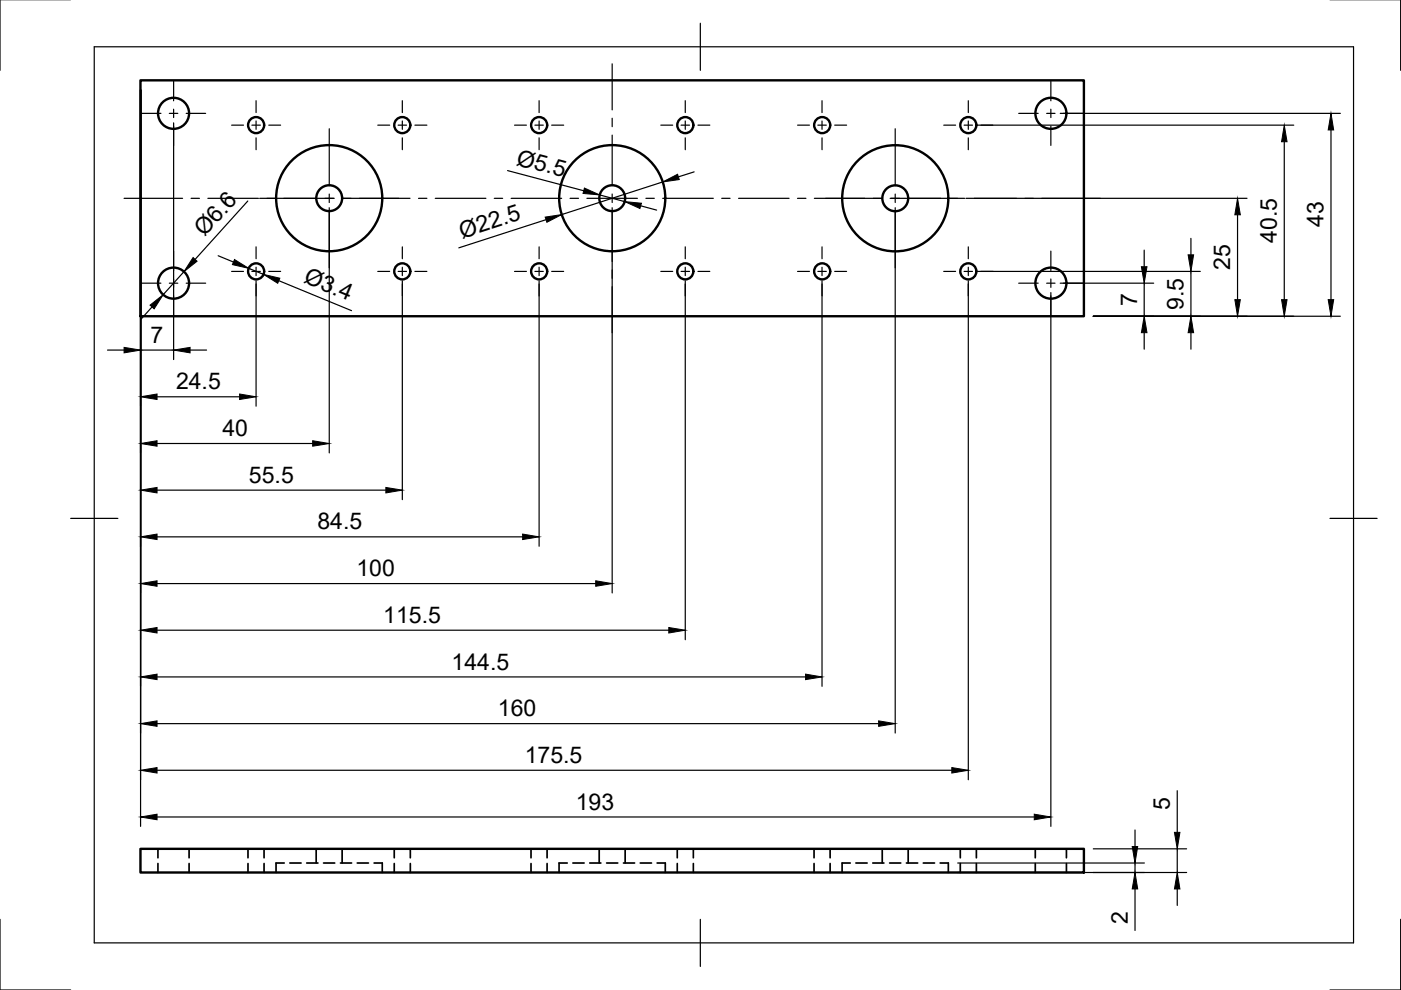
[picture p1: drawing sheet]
<svg xmlns="http://www.w3.org/2000/svg" width="297mm" height="210mm" viewBox="0 0 297 210" stroke-linecap="round" stroke-linejoin="round" font-family="sans-serif">
<!-- layer: Sichtbar -->
<g fill="none" stroke="#000" stroke-width=".51">
<path d="M29.8 17h200v50h-200zM29.8 180h200v5h-200z"/>
<circle cx="36.8" cy="24" r="3.3"/>
<circle cx="54.3" cy="26.5" r="1.7"/>
<circle cx="85.3" cy="26.5" r="1.7"/>
<circle cx="114.3" cy="26.5" r="1.7"/>
<circle cx="145.3" cy="26.5" r="1.7"/>
<circle cx="174.3" cy="26.5" r="1.7"/>
<circle cx="205.3" cy="26.5" r="1.7"/>
<circle cx="222.8" cy="24" r="3.3"/>
<circle cx="54.3" cy="57.5" r="1.7"/>
<circle cx="69.8" cy="42" r="11.3"/>
<circle cx="69.8" cy="42" r="2.74"/>
<circle cx="85.3" cy="57.5" r="1.7"/>
<circle cx="114.3" cy="57.5" r="1.7"/>
<circle cx="129.8" cy="42" r="11.3"/>
<circle cx="129.8" cy="42" r="2.74"/>
<circle cx="145.3" cy="57.5" r="1.7"/>
<circle cx="174.3" cy="57.5" r="1.7"/>
<circle cx="189.8" cy="42" r="11.3"/>
<circle cx="189.8" cy="42" r="2.74"/>
<circle cx="205.3" cy="57.5" r="1.7"/>
<circle cx="36.8" cy="60" r="3.3"/>
<circle cx="222.8" cy="60" r="3.3"/>
</g>
<!-- layer: Verdeckt -->
<g fill="none" stroke="#000" stroke-width=".36">
<path d="M33.5 180v1.9M40.1 180v1.9M52.6 180v1.9M56 180v1.9M67 180v3M72.5 180v3M83.6 180v1.9M87 180v1.9M112.6 180v1.9M116 180v1.9M127 180v3M132.5 180v3"/>
<path d="M143.6 180v1.9M147 180v1.9M172.6 180v1.9M176 180v1.9M187 180v3M192.6 180v3M203.6 180v1.9M207 180v1.9M219.5 180v1.9M226.1 180v1.9M33.5 183.1v1.9M40.1 183.1v1.9"/>
<path d="M52.6 183.1v1.9M56 183.1v1.9M60.3 183h-1.8v2M61.4 183h2.4M65 183h2.4M68.6 183h2.4M72.2 183h2.3M75.7 183h2.4M79.3 183h1.7v2M83.6 183.1v1.9M87 183.1v1.9M112.6 183.1v1.9"/>
<path d="M116 183.1v1.9M120.3 183h-1.8v2M121.5 183h2.3M125 183h2.4M128.6 183h2.4M132.2 183h2.4M135.7 183h2.4M139.3 183h1.8v2M143.6 183.1v1.9M147 183.1v1.9M172.6 183.1v1.9M176 183.1v1.9"/>
<path d="M180.3 183h-1.8v2M181.5 183h2.4M185 183h2.4M188.6 183h2.4M192.2 183h2.4M195.7 183h2.4M199.3 183h1.8v2M203.6 183.1v1.9M207 183.1v1.9M219.5 183.1v1.9M226.1 183.1v1.9"/>
</g>
<!-- layer: Border -->
<path d="M0 -.1v15M297 -.1v15M20 9.9h267v190h-267zM148.5 4.9v10M15 109.9h10M282 109.9h10M0 194.9v15h15M148.5 194.9v10M297 194.9v15h-15" fill="none" stroke="#000" stroke-width=".25"/>
<!-- layer: Center Lines -->
<g fill="none" stroke="#000" stroke-width=".25">
<path d="M36.8 17.2v4.2M129.8 13.5v9.8M222.8 17.2v4.2M30 24h4.1M35.9 24h1.8M36.8 23.1v1.8M36.8 26.7v4.1M39.5 24h4.1M49.1 26.5h2.5M53.4 26.5h1.8M54.3 21.4v2.5M54.3 25.6v1.8"/>
<path d="M54.3 29.2v2.5M57 26.5h2.5M69.8 27.3v12.1M80.1 26.5h2.5M84.4 26.5h1.8M85.3 21.4v2.5M85.3 25.6v1.8M85.3 29.2v2.5M88 26.5h2.5M109.1 26.5h2.5M113.4 26.5h1.8M114.3 21.4v2.5"/>
<path d="M114.3 25.6v1.8M114.3 29.2v2.5M117 26.5h2.5M129.8 25.1v1.8M129.8 28.7v10.7M140.1 26.5h2.5M144.4 26.5h1.8M145.3 21.4v2.5M145.3 25.6v1.8M145.3 29.2v2.5M148 26.5h2.5M169.1 26.5h2.5"/>
<path d="M173.4 26.5h1.8M174.3 21.4v2.5M174.3 25.6v1.8M174.3 29.2v2.5M177 26.5h2.5M189.8 27.3v12.1M200.1 26.5h2.5M204.4 26.5h1.8M205.3 21.4v2.5M205.3 25.6v1.8M205.3 29.2v2.5M208 26.5h2.5"/>
<path d="M216 24h4.1M221.9 24h1.8M222.8 23.1v1.8M222.8 26.7v4.1M225.5 24h4.1M26.3 42.1h12.4M36.8 53.2v4.2M36.8 59.2v1.7M40.5 42.1h1.8M44.1 42.1h10.7M49.1 57.5h2.5M53.4 57.5h1.8"/>
<path d="M54.3 52.3v2.6M54.3 56.7v1.7M55.1 42.1h15.8M57 57.5h2.5M69.8 41.1v1.8M69.8 44.7v12.1M72.5 42.1h14.4M80.1 57.5h2.5M84.4 57.5h1.8M85.3 52.3v2.6M85.3 56.7v1.7M88 57.5h2.5"/>
<path d="M88.7 42.1h1.8M92.3 42.1h10.7M104.8 42.1h1.8M108.4 42.1h10.7M109.1 57.5h2.5M113.4 57.5h1.8M114.3 52.3v2.6M114.3 56.7v1.7M117 57.5h2.5M120.9 42.1h1.8M124.4 42.1h10.7M129.8 41.1v1.8"/>
<path d="M129.8 44.7v10.7M129.8 57.2v1.8M136.9 42.1h1.8M140.1 57.5h2.5M140.5 42.1h10.7M144.4 57.5h1.8M145.3 52.3v2.6M145.3 56.7v1.7M148 57.5h2.5M153 42.1h1.8M156.6 42.1h10.7M169.1 42.1h1.8"/>
<path d="M169.1 57.5h2.5M172.7 42.1h14.4M173.4 57.5h1.8M174.3 52.3v2.6M174.3 56.7v1.7M177 57.5h2.5M188.7 42.1h15.9M189.8 41.1v1.8M189.8 44.7v12.1M200.1 57.5h2.5M204.4 57.5h1.8M204.8 42.1h10.7"/>
<path d="M205.3 52.3v2.6M205.3 56.7v1.7M208 57.5h2.5M217.3 42.1h1.8M220.9 42.1h12.4M222.8 53.2v4.2M222.8 59.2v1.7M30 60h4.1M35.9 60h1.8M36.8 62.7v4.1M39.5 60h4.1M54.3 60.2v2.5"/>
<path d="M85.3 60.2v2.5M114.3 60.2v2.5M129.8 60.8v9.7M145.3 60.2v2.5M174.3 60.2v2.5M205.3 60.2v2.5M216 60h4.1M221.9 60h1.8M222.8 62.7v4.1M225.5 60h4.1"/>
</g>
<!-- layer: Dimensions -->
<g fill="none" stroke="#000" stroke-width=".25">
<path d="M29.8 19v156.2M36.8 26v50.2M107.6 36.2l16.2 4.2M140.5 38.6l-21.4 6.9M147.2 36.4l-3.4 1.1M207.3 26.5h67M224.8 24h59.4M272.3 30v33.5M282.2 27.6v35.9M39 57.6l-4.4 4.9M46.2 54.2l3.3 1.4M52.5 42.6l-11.1 12.4"/>
<path d="M52.7 56.9l3.2 1.3M54.3 59.5v26.6M59.1 59.5l15.4 6.4M69.8 44v52M85.3 59.5v46.4M114.3 59.5v56.3M115.8 46.6l-18.5 5.9M127.1 41.3l5.4 1.4M129.8 44v81.7M135.8 43.6l3.4 .9M145.3 59.5v76.1M174.3 59.5v86"/>
<path d="M189.8 44v111.4M205.3 59.5v105.8M206.5 42.1h57.9M207.3 57.5h47.2M242.6 53v3.6M252.5 50.5v3.5M252.5 57.5v9.5M262.4 45.5v18M22.8 74.2h3.5M29.8 74.2h7M32.2 65.1l-2.3 2.6M40.3 74.2h3.5"/>
<path d="M222.8 62v113.2M224.8 60h19.8M231.8 67h52.4M242.6 60v7M242.6 70.5v3.5M252.5 70.5v3.5M33.3 84.1h17.5M33.3 94h33M33.3 103.9h48.5M33.3 113.8h77.5M33.3 123.7h93M33.3 133.6h108.5"/>
<path d="M33.3 143.5h137.5M33.3 153.4h153M33.3 163.3h168.5M33.3 173.2h186M231.8 180h19.8M240.6 176v3.5M249.6 167.7v8.8M249.6 180v5M203.1 185h48.5M203.1 183h39.5M240.6 183v2M240.6 188.5v8.8"/>
<path d="M249.6 188.5v3.5"/>
</g>
<g fill="#000" stroke="#000" stroke-width=".21">
<path d="M123.9 39.9l3.2 1.4-3.5-.3zM140.5 38.6l3.2-1.7 .3 1.2zM272.3 26.5l.6 3.5h-1.2zM282.2 24l.6 3.6h-1.2zM40.9 54.6l.9 .8-2.8 2.2zM49.7 55l3 1.9-3.4-.8zM55.9 58.2l3.4 .8-.4 1.1zM115.6 46l3.5-.5-3.1 1.6zM132.5 42.7l3.5 .4-.3 1.1zM242 56.6h1.2l-.6 3.4zM251.9 54h1.2l-.6 3.5zM262.4 42.1l.6 3.4h-1.2z"/>
<path d="M26.3 73.7l3.5 .5-3.5 .6zM31.8 64.7l2.8-2.2-1.9 3zM36.8 74.2l3.5-.5v1.1zM242.6 67l.6 3.5h-1.2zM252.5 67l.6 3.5h-1.2zM261.8 63.5h1.2l-.6 3.5zM271.7 63.5h1.2l-.6 3.5zM281.6 63.5h1.2l-.6 3.5zM29.8 84.1l3.5-.6v1.2zM29.8 94l3.5-.6v1.2zM50.8 83.5l3.5 .6-3.5 .6zM66.3 93.4l3.5 .6-3.5 .6z"/>
<path d="M29.8 103.9l3.5-.6v1.2zM29.8 113.8l3.5-.6v1.2zM81.8 103.3l3.5 .6-3.5 .6zM110.8 113.2l3.5 .6-3.5 .6zM29.8 123.7l3.5-.6v1.2zM29.8 133.6l3.5-.6v1.2zM126.3 123.1l3.5 .6-3.5 .6zM141.8 133l3.5 .6-3.5 .6zM29.8 143.5l3.5-.6v1.2zM29.8 153.4l3.5-.6v1.2zM170.8 142.9l3.5 .6-3.5 .6zM186.3 152.8l3.5 .6-3.5 .6z"/>
<path d="M29.8 163.3l3.5-.6v1.2zM29.8 173.2l3.5-.6v1.2zM201.8 162.7l3.5 .6-3.5 .6zM219.3 172.6l3.5 .6-3.5 .6zM240.1 179.5h1.1l-.6 3.5zM249 176.5h1.2l-.6 3.5zM240.6 185l.6 3.5h-1.1zM249.6 185l.6 3.5h-1.2z"/>
</g>
<g font-size="4.9">
<text x="109.3" y="34.9" transform="rotate(15 109.3 34.9)">Ø5.5</text>
<text x="43.4" y="50.3" transform="rotate(-48 43.4 50.3)">Ø6.6</text>
<text x="98" y="50.6" transform="rotate(-18 98 50.6)">Ø22.5</text>
<text x="270.7" y="51.5" transform="rotate(-90 270.7 51.5)">40.5</text>
<text x="280.6" y="48.2" transform="rotate(-90 280.6 48.2)">43</text>
<text x="64.2" y="59.8" transform="rotate(22 64.2 59.8)">Ø3.4</text>
<text x="260.8" y="57.2" transform="rotate(-90 260.8 57.2)">25</text>
<text x="241.1" y="64.9" transform="rotate(-90 241.1 64.9)">7</text>
<text x="250.9" y="65.7" transform="rotate(-90 250.9 65.7)">9.5</text>
<text x="31.9" y="72.7">7</text>
<text x="37.3" y="82.6">24.5</text>
<text x="47.2" y="92.5">40</text>
<text x="52.8" y="102.4">55.5</text>
<text x="67.3" y="112.3">84.5</text>
<text x="75.6" y="122.2">100</text>
<text x="81.3" y="132.1">115.5</text>
<text x="95.8" y="142">144.5</text>
<text x="105.6" y="151.9">160</text>
<text x="111.3" y="161.8">175.5</text>
<text x="122.1" y="171.7">193</text>
<text x="248" y="171.7" transform="rotate(-90 248 171.7)">5</text>
<text x="239.1" y="195.9" transform="rotate(-90 239.1 195.9)">2</text>
</g>
</svg>
